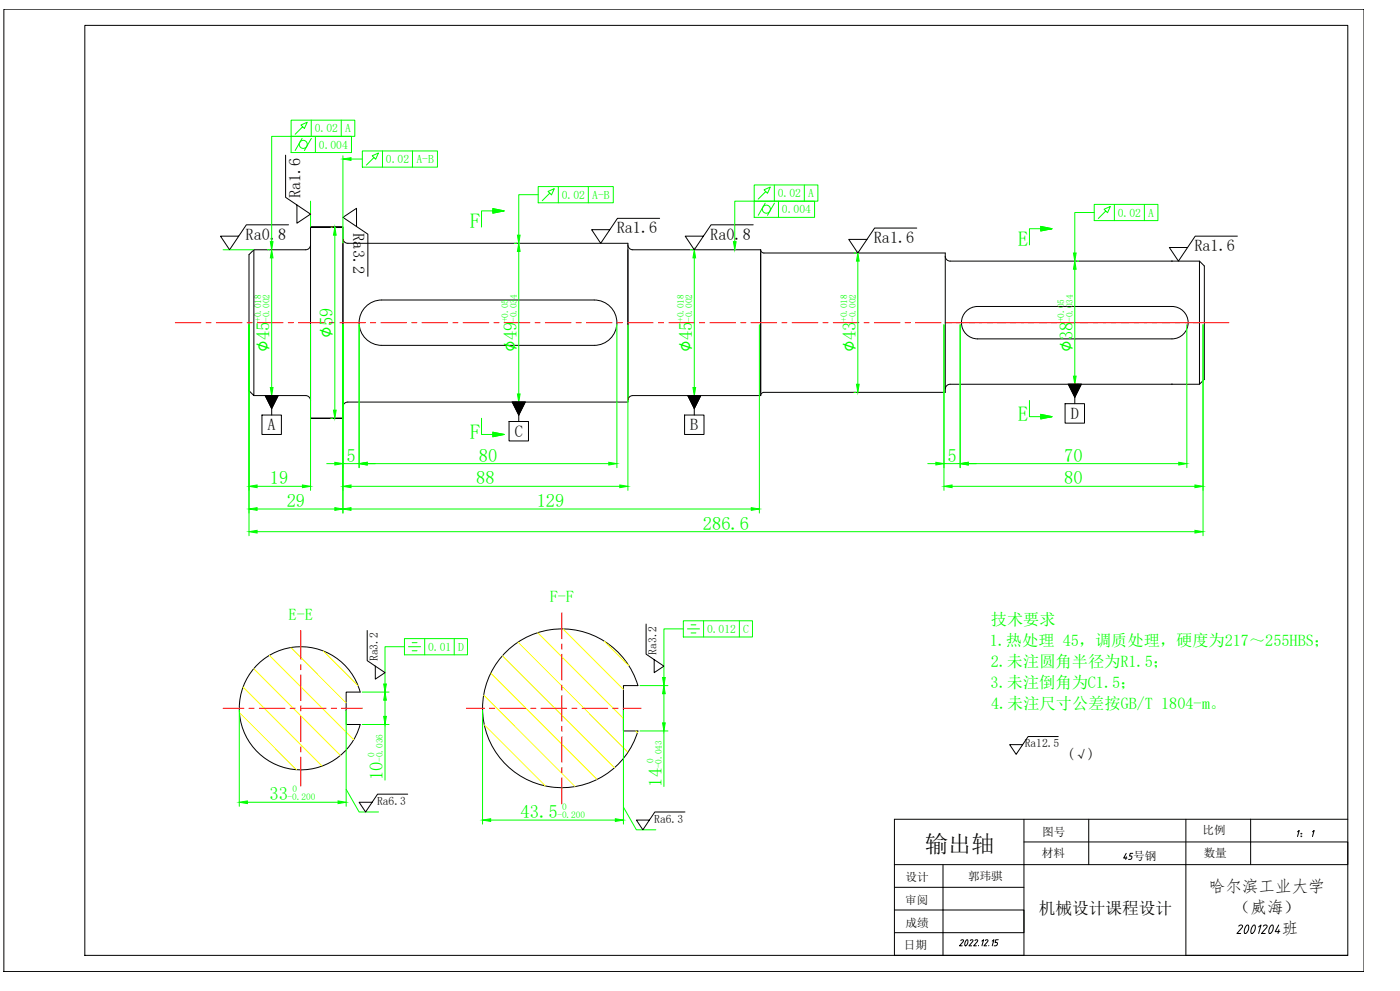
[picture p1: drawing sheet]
<svg xmlns="http://www.w3.org/2000/svg" width="1189mm" height="841mm" viewBox="0 0 1189 841" stroke-linecap="round" stroke-linejoin="round" font-family="sans-serif">
<g fill="none" stroke="#000" stroke-width=".85">
<path d="M243 132v35l21 15-12 7v-15M245 191h-36l-14 21-8-12h16M303 192v-15l-12 7 21 15v36M560 185h-36l-14 21-8-11h16M640 191h-36l-14 21-8-12h15M779 194h-36l-15 21-7-12h15M1051 200h-36l-14 22-8-12h15M225 336h11l-5 11zM584 336h11l-5 11zM907 326h11l-5 11zM913 337v6M222 352h17v17h-17z"/>
<path d="M231 347v5M432 358h17v16h-17zM435 341h11l-5 11zM441 352v6M581 352h17v17h-17zM590 347v5M904 343h17v16h-17zM312 535v26l15 10-8 5v-11M549 530v25l15 10-8 6v-11M899 625h-26l-10 15-6-8h11M346 674h-25l-11 15-5-8h11M582 689h-26l-10 15-6-8h11"/>
</g>
<path d="M3 8h1155v817h-1155z" fill="none" stroke="#000" stroke-width=".85"/>
<g fill="none" stroke="#000" stroke-width=".85">
<path d="M72 22h1073v789h-1073zM264 193h27h-27v162h27h-27M291 193v162M211 216l5-4v124l-5-4zM264 208a4 4 0 0 1-4 4h-44M291 202a4 4 0 0 0 4 4h238v135h-238a4 4 0 0 0-4 4M533 208a4 4 0 0 0 4 4h109M646 212l1 2 2 1h154v118h-154l-2 1-1 2M646 212v124M803 217a4 4 0 0 0 4 5h212l4 4v96l-4 4h-212a4 4 0 0 0-4 4M1019 222v104M311 260a19 19 0 0 1 13-5h181a19 19 0 0 1 19 19 19 19 0 0 1-19 19h-181a19 19 0 0 1-18-12 19 19 0 0 1 5-21z"/>
<path d="M820 265a14 14 0 0 1 10-5h165a14 14 0 0 1 14 14 14 14 0 0 1-14 14h-165a14 14 0 0 1-12-9 14 14 0 0 1 2-14zM216 336h44a4 4 0 0 1 4 4M646 336h-109a4 4 0 0 0-4 4M429 554a67 67 0 0 1 113 28h-13v38h13a67 67 0 0 1-99 39 67 67 0 0 1-14-105zM218 564a52 52 0 0 1 88 23h-12v28h12a52 52 0 0 1-77 31 52 52 0 0 1-11-82zM760 695v116M870 695v116M925 695v39M1007 695v116M1062 695v39M801 734v77"/>
</g>
<g fill="#000" stroke="#000" stroke-width=".85">
<circle cx="995" cy="222" r=".1"/>
<circle cx="995" cy="326" r=".1"/>
</g>
<g fill="none" stroke="#f00" stroke-width=".85">
<path d="M149 274h22M175 274h4M184 274h22M210 274h4M219 274h21M245 274h4M254 274h21M280 274h4M288 274h22M315 274h4M323 274h22M350 274h4"/>
<path d="M358 274h22M385 274h4M393 274h22M419 274h5M428 274h22M454 274h5M463 274h22M489 274h5M498 274h22M524 274h5M533 274h22M559 274h4"/>
<path d="M568 274h22M594 274h4M603 274h22M629 274h4M638 274h22M664 274h4M673 274h21M699 274h4M708 274h21M734 274h4M742 274h22M769 274h4"/>
<path d="M777 274h22M803 274h241M477 520v22M255 535v25M477 547v4M477 555v22M255 564v4M255 573v22M255 599v4M477 581v5M477 590v22M189 601h18"/>
<path d="M211 601h5M220 601h22M246 601h5M255 601h22M255 608v21M281 601h5M290 601h18M396 601h15M416 601h4M424 601h22M451 601h4M459 601h22"/>
<path d="M477 616v5M486 601h4M494 601h22M520 601h5M529 601h16M255 634v4M477 625v22M255 643v24M477 651v5M477 660v22"/>
</g>
<g fill="none" stroke="#0f0" stroke-width=".85">
<path d="M247 102h54v14h-54zM247 116h51v13h-51zM247 116h-16v89M257 117l-6 11M257 108l1 1 3-5-5 2 1 2-6 6M264 102v14M264 117l-6 11M268 116v13M290 102v14M291 132v74M298 135h10M308 128h63v14h-63z"/>
<path d="M318 134l1 1 2-5-5 2 2 2-7 6M325 128v14M350 128v14M457 158h64v14h-64zM474 158v14M500 158v14M640 157h55v14h-55zM658 157v14M683 157v14M264 171v22M419 179v2l9-2-9-2v2h-10v14M457 165h-16v35"/>
<path d="M467 164l1 1 3-5-6 2 2 2-7 6M640 171h52v13h-52zM640 171h-16v34M650 172l-6 11M650 163l2 1 2-5-5 2 1 2-6 6M658 172l-6 11M661 171v13M929 173h54v14h-54zM939 179l1 2 3-6-5 3 1 1-6 6M946 173v14M972 173v14M281 193h2"/>
<path d="M284 200v148M884 194v2l9-2-9-2v2h-10v14M929 180h-16v35M189 212h27M227 212h2M231 219v110M437 206h2M441 213v121M586 212h2M590 219v110M725 215h2M728 222v104"/>
<path d="M913 228v91M914 222h2M211 276v179M264 276v140M291 276v159M305 276v121M524 276v121M533 276v140M645 276v159M802 276v140M815 276v121M1008 276v121"/>
<path d="M1022 276v179M227 336h2M586 336h2M725 333h2M874 340v14h10v2l9-2-9-2v2M914 326h2M281 355h2M409 355v14h10v2l9-2-9-2v2M437 341h2M277 393h7M291 393h14M312 393h205"/>
<path d="M788 393h7M802 393h13M822 393h179M218 413h39M298 413h228M808 413h207M218 432h66M298 432h340M218 451h797M580 527h59v14h-59zM580 534h-16v41M584 534h10"/>
<path d="M587 530h4M587 537h4M597 527v14M628 527v14M343 542h54v14h-54zM343 549h-16v31M347 549h10M350 545h4M350 552h4M361 542v14M386 542v14M308 587h22"/>
<path d="M327 594v14M543 582h24M564 589v24M203 603v81M294 603v81M308 615h22M327 615v47M410 603v96M529 603v96M543 620h24M564 620v47M294 670l11 19h16"/>
<path d="M210 681h77M417 696h106M529 685l11 19h17"/>
<circle cx="258" cy="123" r="3"/>
<circle cx="651" cy="178" r="3"/>
</g>
<g fill="#0f0" stroke="#0f0" stroke-width=".85">
<path d="M912 319h2l-1 7z"/>
<path d="M913 222l1 6h-2z"/>
<path d="M727 326h3l-2 7z"/>
<path d="M728 215l2 7h-3z"/>
<path d="M588 329h3l-1 7z"/>
<path d="M590 212l1 7h-3z"/>
<path d="M439 334h3l-1 7z"/>
<path d="M441 206l1 7h-3z"/>
<path d="M284 193l1 7h-2z"/>
<path d="M283 348h2l-1 7z"/>
<path d="M230 329h2l-1 7z"/>
<path d="M231 212l1 7h-2z"/>
<path d="M1015 412l7 1-7 1z"/>
<path d="M802 413l6-1v2z"/>
<path d="M211 413l7-1v2z"/>
<path d="M257 412l7 1-7 1z"/>
<path d="M211 432l7-1v2z"/>
<path d="M284 431l7 1-7 1z"/>
<path d="M291 432l7-1v2z"/>
<path d="M638 431l7 1-7 1z"/>
<path d="M291 413l7-1v2z"/>
<path d="M526 412l7 1-7 1z"/>
<path d="M1015 450l7 1-7 1z"/>
<path d="M211 451l7-1v2z"/>
<path d="M795 392l7 1-7 2z"/>
<path d="M815 393l7-1v3z"/>
<path d="M1001 392l7 1-7 2z"/>
<path d="M284 392l7 1-7 2z"/>
<path d="M305 393l7-1v3z"/>
<path d="M517 392l7 1-7 2z"/>
<path d="M912 215h2l-1 7z"/>
<path d="M623 205h2l-1 7z"/>
<path d="M439 200h3l-1 6z"/>
<path d="M291 135l7-1v2z"/>
<path d="M230 205h2l-1 7z"/>
<path d="M327 587l1 7h-2z"/>
<path d="M326 608h2l-1 7z"/>
<path d="M203 681l7-1v2z"/>
<path d="M287 680l7 1-7 1z"/>
<path d="M326 580h2l-1 7z"/>
<path d="M564 582l1 7h-2z"/>
<path d="M563 613h2l-1 7z"/>
<path d="M410 696l7-1v2z"/>
<path d="M523 695l6 1-6 1z"/>
<path d="M563 575h2l-1 7z"/>
<path d="M884 192l9 2h-9zM884 194v2l9-2z"/>
<path d="M884 352l9 2h-9zM884 354v2l9-2z"/>
<path d="M419 177l9 2h-9zM419 179v2l9-2z"/>
<path d="M419 367l9 2h-9zM419 369v2l9-2z"/>
</g>
<path d="M225 336h11l-5 11zM584 336h11l-5 11zM907 326h11l-5 11zM435 341h11l-5 11z" fill="#000" stroke="#000" stroke-width=".85"/>
<g fill="none" stroke="#ff0" stroke-width=".85">
<path d="M457 537l72 73M478 534l51 51M229 556l71 72M247 550l47 47M274 552l30 30M427 556l95 96M440 545l93 93M513 544l21 21M215 567l74 74M417 571l90 90M206 583l67 67M411 590l77 78"/>
<path d="M203 605l49 48M411 615l52 52M540 620l1 2"/>
</g>
<!-- layer: 0 -->
<path d="M760 695h385M870 715h275v19h-385M1102 706l1-1-1 5M1115 706l1-1-1 5M956 724l-2 4h3M957 727l-1 2M962 724h-2l-1 2h2v2l-1 1h-2M760 753h110M760 772h110v20h-110M760 811h110M1007 811h138" fill="none" stroke="#000" stroke-width=".85"/>
<text font-size="19.7" x="786" y="723">输出轴</text>
<g font-size="17.7" fill="#0f0">
<text x="399" y="193">F</text>
<text x="864" y="209">E</text>
<text x="864" y="357">E</text>
<text x="399" y="372">F</text>
</g>
<g font-size="17.1" fill="#0f0">
<text x="283" y="287" transform="rotate(-90 283 287)">∅59</text>
<text x="229" y="299" transform="rotate(-90 229 299)">∅45</text>
<text x="439" y="299" transform="rotate(-90 439 299)">∅</text>
<text x="588" y="299" transform="rotate(-90 588 299)">∅45</text>
<text x="727" y="299" transform="rotate(-90 727 299)">∅43</text>
<text x="911" y="299" transform="rotate(-90 911 299)">∅38</text>
</g>
<g font-size="15.7" fill="#0f0">
<text x="439" y="289" transform="rotate(-90 439 289)">49</text>
<text x="294" y="392">5</text>
<text x="407" y="392">80</text>
<text x="805" y="392">5</text>
<text x="904" y="392">70</text>
<text x="229" y="411">19</text>
<text x="404" y="411">88</text>
<text x="904" y="411">80</text>
<text x="243" y="430">29</text>
<text x="456" y="430">129</text>
<text x="597" y="450">286.6</text>
<text x="325" y="662" transform="rotate(-90 325 662)">10</text>
<text x="562" y="668" transform="rotate(-90 562 668)">14</text>
<text x="229" y="679">33</text>
<text x="442" y="694">43.5</text>
</g>
<text font-size="14.2" x="882" y="776">机械设计课程设计</text>
<g font-size="14.1">
<text x="1026" y="757">哈尔滨工业大学</text>
<text x="1048" y="775">（威海）</text>
<text x="1088" y="793">班</text>
</g>
<g font-size="13.8">
<text x="255" y="168" transform="rotate(-90 255 168)">Ra1.6</text>
<text x="524" y="198">Ra1.6</text>
<text x="209" y="203">Ra0.8</text>
<text x="300" y="198" transform="rotate(90 300 198)">Ra3.2</text>
<text x="603" y="203">Ra0.8</text>
<text x="742" y="206">Ra1.6</text>
<text x="1014" y="213">Ra1.6</text>
<text x="909" y="356">D</text>
<text x="227" y="365">A</text>
<text x="586" y="365">B</text>
<text x="437" y="371">C</text>
</g>
<g font-size="13.8" fill="#0f0">
<text x="467" y="511">F-F</text>
<text x="245" y="526">E-E</text>
<text x="841" y="531">技术要求</text>
<text x="840" y="548">1.热处理 45，调质处理，硬度为217～255HBS；</text>
<text x="841" y="566">2.未注圆角半径为R1.5；</text>
<text x="841" y="584">3.未注倒角为C1.5；</text>
<text x="842" y="602">4.未注尺寸公差按GB/T 1804-m。</text>
</g>
<text font-size="11.8" x="906" y="644">(√)</text>
<text font-size="11.5" x="1050" y="793">2001204班</text>
<g font-size="9.8" fill="#0f0">
<text x="267" y="112">0.02</text>
<text x="293" y="112">A</text>
<text x="271" y="126">0.004</text>
<text x="328" y="138">0.02</text>
<text x="354" y="138">A-B</text>
<text x="661" y="167">0.02</text>
<text x="686" y="167">A</text>
<text x="477" y="169">0.02</text>
<text x="503" y="169">A-B</text>
<text x="664" y="181">0.004</text>
<text x="949" y="184">0.02</text>
<text x="975" y="184">A</text>
<text x="600" y="537">0.012</text>
<text x="631" y="537">C</text>
<text x="364" y="552">0.01</text>
<text x="389" y="552">D</text>
</g>
<g font-size="9.8">
<text x="558" y="556" transform="rotate(-90 558 556)">Ra3.2</text>
<text x="321" y="561" transform="rotate(-90 321 561)">Ra3.2</text>
<text x="870" y="634">Ra12.5</text>
<text x="320" y="683">Ra6.3</text>
<text x="556" y="698">Ra6.3</text>
<text x="1021" y="708">比例</text>
<text x="885" y="710">图号</text>
<text x="1103" y="710">：</text>
<text x="885" y="727">材料</text>
<text x="962" y="730">号钢</text>
<text x="1022" y="727">数量</text>
<text x="769" y="748">设计</text>
<text x="822" y="747">郭玮骐</text>
<text x="769" y="767">审阅</text>
<text x="769" y="787">成绩</text>
<text x="767" y="806">日期</text>
</g>
<text font-size="9.3" x="814" y="804">2022.12.15</text>
<g font-size="7.9" fill="#0f0">
<text x="222" y="273" transform="rotate(-90 222 273)">+0.018</text>
<text x="229" y="273" transform="rotate(-90 229 273)">-0.002</text>
<text x="432" y="273" transform="rotate(-90 432 273)">+0.05</text>
<text x="439" y="273" transform="rotate(-90 439 273)">-0.034</text>
<text x="581" y="273" transform="rotate(-90 581 273)">+0.018</text>
<text x="588" y="273" transform="rotate(-90 588 273)">-0.002</text>
<text x="720" y="273" transform="rotate(-90 720 273)">+0.018</text>
<text x="727" y="273" transform="rotate(-90 727 273)">-0.002</text>
<text x="904" y="273" transform="rotate(-90 904 273)">+0.05</text>
<text x="911" y="273" transform="rotate(-90 911 273)">-0.034</text>
<text x="318" y="642" transform="rotate(-90 318 642)">0</text>
<text x="325" y="647" transform="rotate(-90 325 647)">-0.036</text>
<text x="555" y="648" transform="rotate(-90 555 648)">0</text>
<text x="562" y="652" transform="rotate(-90 562 652)">-0.043</text>
<text x="248" y="672">0</text>
<text x="244" y="679">-0.200</text>
<text x="478" y="687">0</text>
<text x="473" y="694">-0.200</text>
</g>
</svg>
